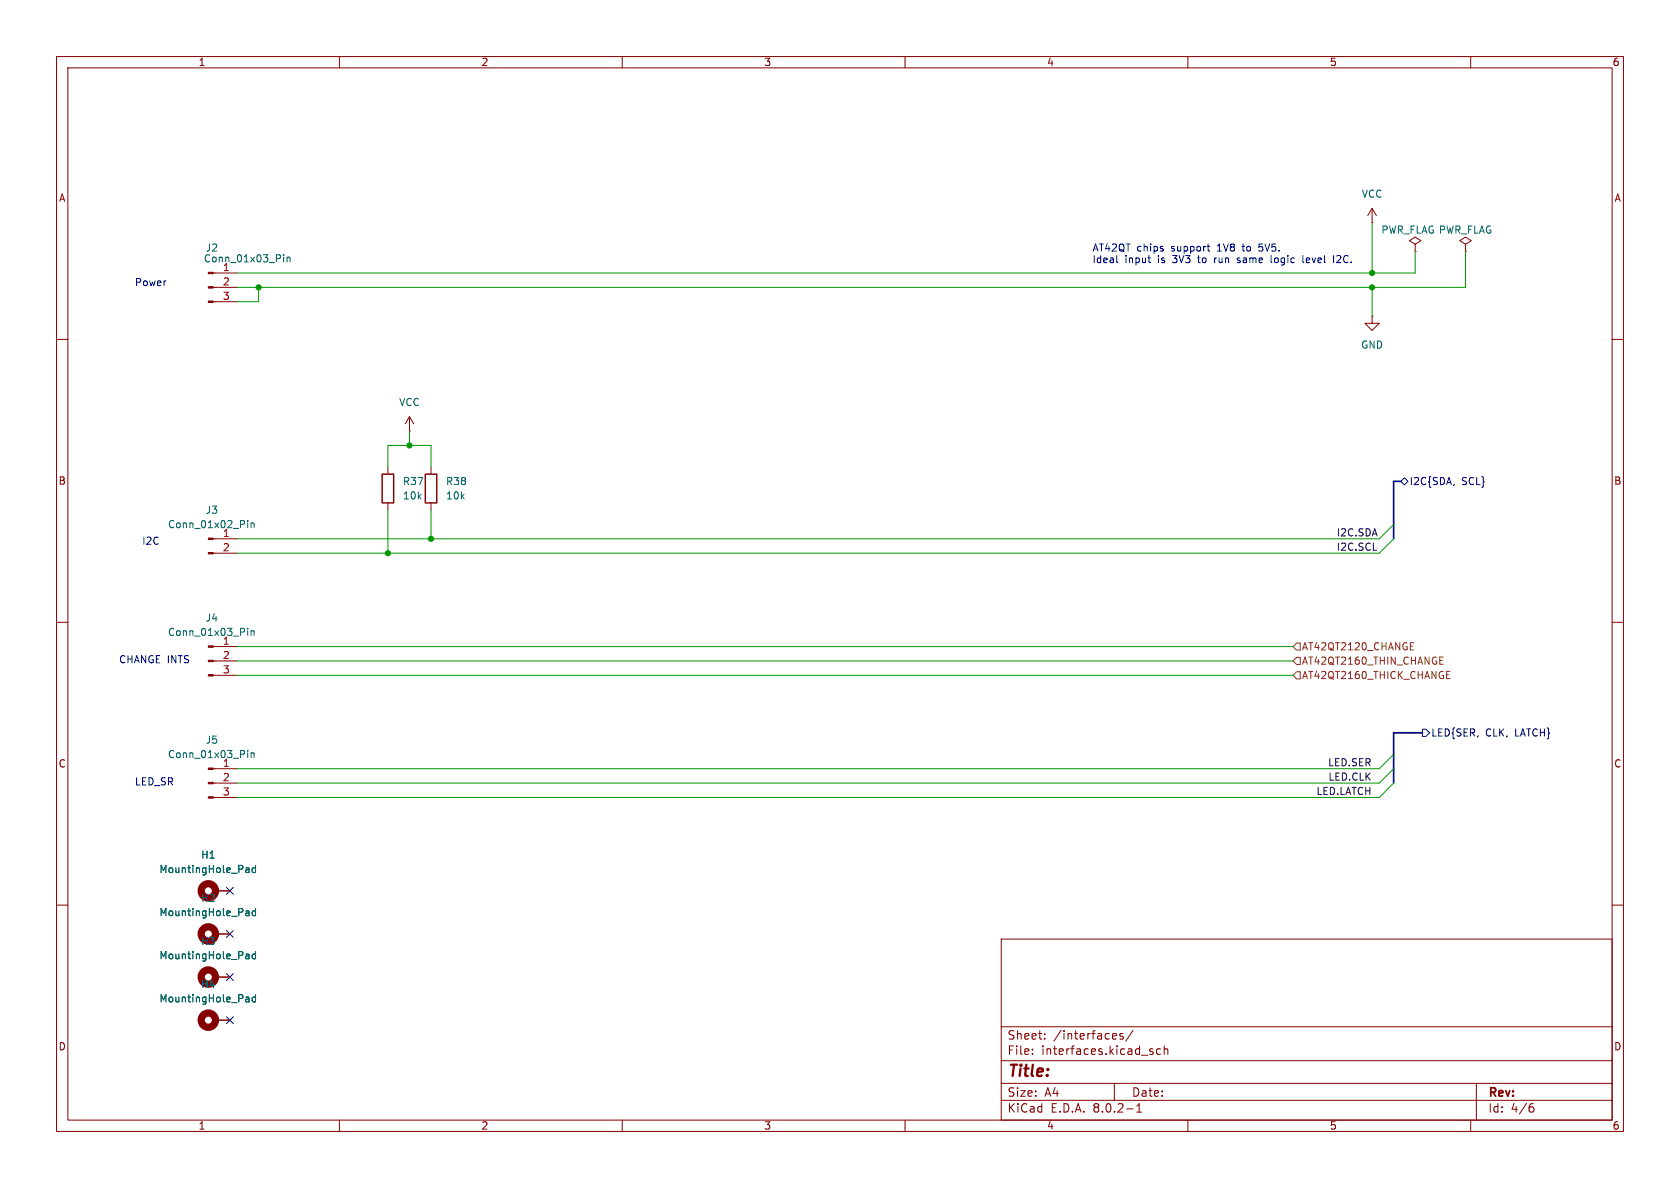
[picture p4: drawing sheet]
<svg xmlns="http://www.w3.org/2000/svg" width="297mm" height="210mm" viewBox="0 0 297 210" stroke-linecap="round" stroke-linejoin="round" font-family="sans-serif">
<g fill="none" stroke="#840000" stroke-width=".18">
<path d="M10 10h277v190h-277zM12 12h273v186h-273zM60 10v2M110 10v2M160 10v2M210 10v2M260 10v2M242.6 39.4h.1M242.6 36.8l-.8 1.3M242.6 36.8v2.6M242.6 36.8l.7 1.3M10 60h2"/>
<path d="M37.7 53.3h4.2M37.7 50.8h4.2M37.7 48.3h4.2M242.6 55.9v1.3h1.2l-1.2 1.2-1.3-1.2h1.3M242.6 55.9h.1M250.2 43.2l1-.7-1-.6-1 .6 1 .7v1.3M250.2 44.5h.1M259.1 43.2l1-.7-1-.6-1 .6 1 .7v1.3M259.1 44.5h.1M285 60h2M72.4 76.2h.1M72.4 73.7l-.8 1.2"/>
<path d="M72.4 73.7v2.5M72.4 73.7l.8 1.2M37.7 97.8h4.2M37.7 95.3h4.2M68.6 82.6v1.2M68.6 88.9v1.3M76.2 82.6v1.2M76.2 88.9v1.3M10 110h2M37.7 119.4h4.2M37.7 116.8h4.2M37.7 114.3h4.2"/>
<path d="M285 110h2M37.7 138.4h4.2M37.7 135.9h4.2M10 160h2M37.7 141h4.2M38.1 157.5h2.5M285 160h2M38.1 172.7h2.5M38.1 165.1h2.5M177 166h108v32h-108zM38.1 180.3h2.5M60 198v2"/>
<path d="M110 198v2M160 198v2M177 194.5h108M177 191.5h108M177 187.5h108M177 181.5h108M182.5 186.3v.1M182.5 185.5v.1M184.7 183.6v.1M184.7 182.8v.1M197 191.5v3M197.2 182.7l.2 .4-.7 .1"/>
<path d="M197.3 183.6l-.1 .1M198.5 182.8l-.3-.1-.2 .2v.2l.5 .2v.3h-.5M199.2 196h1.1M200.3 182.1l-1.3 2M201 196.6h.8M201 195.5l.4-.4v1.5M203.5 185.9l.3 .1 .1 .2-.2 .2h-.3M203.5 185.4l.3 .1M205.2 185.5l-.5-.1-.2 .3v.4l.1 .2h.6M205.8 185.5l.2-.1 .4 .1 .1 .9M205.8 184.9v1.5M210 198v2"/>
<path d="M260 198v2M261 191.5v6.5M270.6 195.7h.3l.3 .3-.1 .5-.5 .1M271 195.1l-.4 .1"/>
</g>
<g fill="none" stroke="#840000" stroke-width="1.3">
<circle cx="36.8" cy="157.5" r="1.27"/>
<circle cx="36.8" cy="165.1" r="1.27"/>
<circle cx="36.8" cy="172.7" r="1.27"/>
<circle cx="36.8" cy="180.3" r="1.27"/>
</g>
<g fill="none" stroke="#006464" stroke-width=".18">
<path d="M50.1 45v.2M50.1 45.5v.8M50.7 45.5v.8M50.7 45.6l.2-.1h.3l.1 .8M43.8 92v.1M43.8 92.4v.9M44.4 92.4v.9M44.4 92.6l.2-.2 .3 .1v.8M43.8 111.1v.1M43.8 111.5v.8M44.4 111.5v.8M44.4 111.6l.2-.1 .3 .1v.7"/>
<path d="M43.8 132.7v.1M43.8 133.1v.8M44.4 133.1v.8M44.4 133.2l.2-.1h.3v.8M43.6 153.4h.2l.2 .2v.6M44 154.2h-.4M44 153.7l-.4 .1M45.2 153v1.2M45.2 153.5l-.4-.1-.2 .2 .1 .6h.5M43.6 161h.2l.2 .2v.7M43.6 168.6h.2l.2 .2v.7M43.6 176.3h.2l.2 .1v.7"/>
<path d="M44 169.4l-.4 .1M44 168.9l-.4 .1M44 161.8l-.4 .1M44 161.3l-.4 .1M44 177l-.4 .1M44 176.6h-.4M45.2 168.7l-.4-.1-.2 .3 .1 .5h.5M45.2 160.6v1.3M45.2 168.2v1.3M45.2 175.8v1.3M45.2 161.1l-.4-.1-.2 .3 .1 .5h.5M45.2 176.3h-.4l-.2 .2 .1 .5h.5"/>
</g>
<path d="M67.6 83.8h2v5.1h-2zM75.2 83.8h2v5.1h-2z" fill="none" stroke="#840000" stroke-width=".25"/>
<g fill="#840000" stroke="#840000" stroke-width=".18">
<path d="M36.8 53.2h.9v.3h-.9z"/>
<path d="M36.8 50.7h.9v.2h-.9z"/>
<path d="M36.8 48.1h.9v.3h-.9z"/>
<path d="M36.8 140.8h.9v.3h-.9z"/>
<path d="M36.8 138.3h.9v.3h-.9z"/>
<path d="M36.8 135.8h.9v.2h-.9z"/>
<path d="M36.8 97.7h.9v.2h-.9z"/>
<path d="M36.8 95.1h.9v.3h-.9z"/>
<path d="M36.8 119.3h.9v.2h-.9z"/>
<path d="M36.8 116.7h.9v.3h-.9z"/>
<path d="M36.8 114.2h.9v.2h-.9z"/>
</g>
<path d="M247.6 85.1l.7-.6 .6 .6-.6 .6zM257.1 85.6l-.1 .2M251.5 128.9h.6l.6 .6-.6 .7h-.6zM40 156.9l1.2 1.2M41.2 156.9l-1.2 1.2M40 172.1l1.2 1.2M40 179.7l1.2 1.2M40 164.5l1.2 1.2M41.2 172.1l-1.2 1.2M41.2 179.7l-1.2 1.2M41.2 164.5l-1.2 1.2" fill="none" stroke="#000084" stroke-width=".18"/>
<path d="M229.2 113.7h.7v1.2h-.7l-.6-.6zM229.2 118.7h.7v1.3h-.7l-.6-.6zM229.2 116.2h.7v1.3h-.7l-.6-.7zM249.3 114.2h.5M249.3 114.9h.6M249.3 113.6h.6M254.5 116.8h.5M254.5 117.4h.6M254.5 116.1h.6M255.7 119.3h.5M255.7 120h.6M255.7 118.7h.6" fill="none" stroke="#725600" stroke-width=".18"/>
<g fill="none" stroke="#0000c2" stroke-width=".18">
<path d="M197.4 45.2v1.1l.2 .1M203.2 46.4h.2M213.4 43.5h.5M213.6 44.3l.3 .1M214.7 45.6v.8M215 45.6l-.3 .2M218.7 46.4h.4M219.1 45.6l-.4 .2 .1 .2h.3M222.5 44.3l.2 .1M223.2 43.1h-.6l-.1 .6 .2-.1M224.7 45.2v1.1l.2 .1M230.3 45.2v1.1l.2 .1"/>
<path d="M231.1 45.6l-.2 .2v.5l.2 .1M231.5 45.9l-.6 .1M235.8 45.2v1.2M236.8 45.2l-.5 .1M237 45.7l-.7 .7h.7"/>
</g>
<path d="M247.6 85.1h-1.2v10.2M251.5 129.5h-5.1v8.9" fill="none" stroke="#000084" stroke-width=".3"/>
<g fill="none" stroke="#009600" stroke-width=".18">
<path d="M242.6 39.4v8.9M45.7 50.8v2.5h-3.8M242.6 50.8v5.1M250.2 44.5v3.8h-208.3M259.1 44.5v6.3h-217.2M72.4 76.2v2.5M68.6 82.6v-3.9h7.6v3.9M68.6 90.2v7.6M76.2 90.2v5.1M246.4 92.7l-2.6 2.6h-201.9M246.4 95.3l-2.6 2.5h-201.9M41.9 119.4h186.7"/>
<path d="M41.9 116.8h186.7M41.9 114.3h186.7M246.4 135.9l-2.6 2.5h-201.9M246.4 138.4l-2.6 2.6h-201.9M246.4 133.4l-2.6 2.5h-201.9"/>
</g>
<g fill="#009600" stroke="#009600" stroke-width=".18">
<circle cx="72.4" cy="78.7" r=".46"/>
<circle cx="76.2" cy="95.3" r=".46"/>
<circle cx="68.6" cy="97.8" r=".46"/>
<circle cx="45.7" cy="50.8" r=".46"/>
<circle cx="242.6" cy="50.8" r=".46"/>
<circle cx="242.6" cy="48.3" r=".46"/>
</g>
<text font-size="2.8" fill="#840000" x="178" y="190.9">Title:</text>
<g font-size="2.1" fill="#840000">
<text x="178" y="184">Sheet:</text>
<text x="186.2" y="184">/interfaces/</text>
<text x="178" y="186.7">File:</text>
<text x="184.1" y="186.7">interfaces.kicad_sch</text>
<text x="178" y="196.9">KiCad</text>
<text x="178" y="194.1">Size:</text>
<text x="184.7" y="194.1">A4</text>
<text x="185.7" y="196.9">E.D.A.</text>
<text x="193.3" y="196.9">8.0.2-1</text>
<text x="200" y="194.1">Date:</text>
<text x="263" y="194.3">Rev:</text>
<text x="263" y="196.9">Id:</text>
<text x="267.1" y="196.9">4/6</text>
</g>
<g font-size="1.8" fill="#840000">
<text x="35" y="11.9">1</text>
<text x="85" y="11.9">2</text>
<text x="135" y="11.9">3</text>
<text x="185" y="11.9">4</text>
<text x="235" y="11.9">5</text>
<text x="285" y="11.9">6</text>
<text x="10.3" y="35.9">A</text>
<text x="285.3" y="35.9">A</text>
<text x="10.3" y="85.9">B</text>
<text x="285.3" y="85.9">B</text>
<text x="10.3" y="135.9">C</text>
<text x="285.3" y="135.9">C</text>
<text x="10.3" y="185.9">D</text>
<text x="285.3" y="185.9">D</text>
<text x="35" y="199.9">1</text>
<text x="85" y="199.9">2</text>
<text x="135" y="199.9">3</text>
<text x="185" y="199.9">4</text>
<text x="235" y="199.9">5</text>
<text x="285" y="199.9">6</text>
</g>
<g font-size="1.8" fill="#006464">
<text x="240.7" y="35.2">VCC</text>
<text x="244.1" y="41.5">PWR_FLAG PWR_FLAG</text>
<text x="35.9" y="46.6">Conn_01x03_Pin</text>
<text x="36.3" y="44.7">J2</text>
<text x="240.5" y="61.8">GND</text>
<text x="70.5" y="72">VCC</text>
<text x="71.1" y="88.5">10k</text>
<text x="71.1" y="86">R37</text>
<text x="78.7" y="88.5">10k</text>
<text x="78.7" y="86">R38</text>
<text x="29.6" y="93.6">Conn_01x02_Pin</text>
<text x="36.3" y="91">J3</text>
<text x="39.3" y="95">1</text>
<text x="29.6" y="112.6">Conn_01x03_Pin</text>
<text x="36.3" y="110.1">J4</text>
<text x="39.3" y="114">1</text>
<text x="36.3" y="131.7">J5</text>
<text x="29.6" y="134.2">Conn_01x03_Pin</text>
<text x="39.3" y="135.6">1</text>
<text x="28.1" y="154.5">MountingHole_Pad</text>
<text x="35.5" y="152">H1</text>
<text x="35.5" y="159.6">H2</text>
<text x="28.1" y="162.2">MountingHole_Pad</text>
<text x="35.5" y="167.2">H3</text>
<text x="28.1" y="169.8">MountingHole_Pad</text>
<text x="28.1" y="177.4">MountingHole_Pad</text>
<text x="35.5" y="174.9">H4</text>
</g>
<g font-size="1.8" fill="#0000c2">
<text x="193" y="44.7">AT42QT</text>
<text x="193" y="46.7">Ideal</text>
<text x="198.9" y="46.7">input</text>
<text x="201" y="44.7">chips</text>
<text x="204.8" y="46.7">is</text>
<text x="207.2" y="44.7">support</text>
<text x="207.6" y="46.7">3V3</text>
<text x="212.3" y="46.7">to</text>
<text x="215.3" y="46.7">run</text>
<text x="215.5" y="44.7">1V8</text>
<text x="219.6" y="46.7">same</text>
<text x="220.2" y="44.7">to</text>
<text x="223.2" y="44.7">5V5.</text>
<text x="225.7" y="46.7">logic</text>
<text x="231.6" y="46.7">level</text>
<text x="237.2" y="46.7">I2C.</text>
<text x="23.8" y="50.8">Power</text>
<text x="25" y="96.5">I2C</text>
<text x="20.9" y="117.5">CHANGE INTS</text>
<text x="23.8" y="139">LED_SR</text>
</g>
<g font-size="1.8" fill="#a90000">
<text x="39.3" y="48">1</text>
<text x="39.3" y="50.5">2</text>
<text x="39.3" y="53.1">3</text>
<text x="39.3" y="97.5">2</text>
<text x="39.3" y="116.6">2</text>
<text x="39.3" y="119.1">3</text>
<text x="39.3" y="138.2">2</text>
<text x="39.3" y="140.7">3</text>
</g>
<g font-size="1.8" fill="#000084">
<text x="249.1" y="86">I2C{SDA,</text>
<text x="258.4" y="86">SCL}</text>
<text x="252.9" y="130.4">LED{SER,</text>
<text x="262.6" y="130.4">CLK,</text>
<text x="268" y="130.4">LATCH}</text>
</g>
<g font-size="1.8" fill="#0f0f0f">
<text x="236.2" y="94.9">I2C.SDA</text>
<text x="236.2" y="97.4">I2C.SCL</text>
<text x="234.7" y="135.5">LED.SER</text>
<text x="232.6" y="140.6">LED.LATCH</text>
<text x="234.7" y="138.1">LED.CLK</text>
</g>
<g font-size="1.8" fill="#725600">
<text x="230.1" y="115.2">AT42QT2120_CHANGE</text>
<text x="230.1" y="117.7">AT42QT2160_THIN_CHANGE</text>
<text x="230.1" y="120.2">AT42QT2160_THICK_CHANGE</text>
</g>
</svg>
